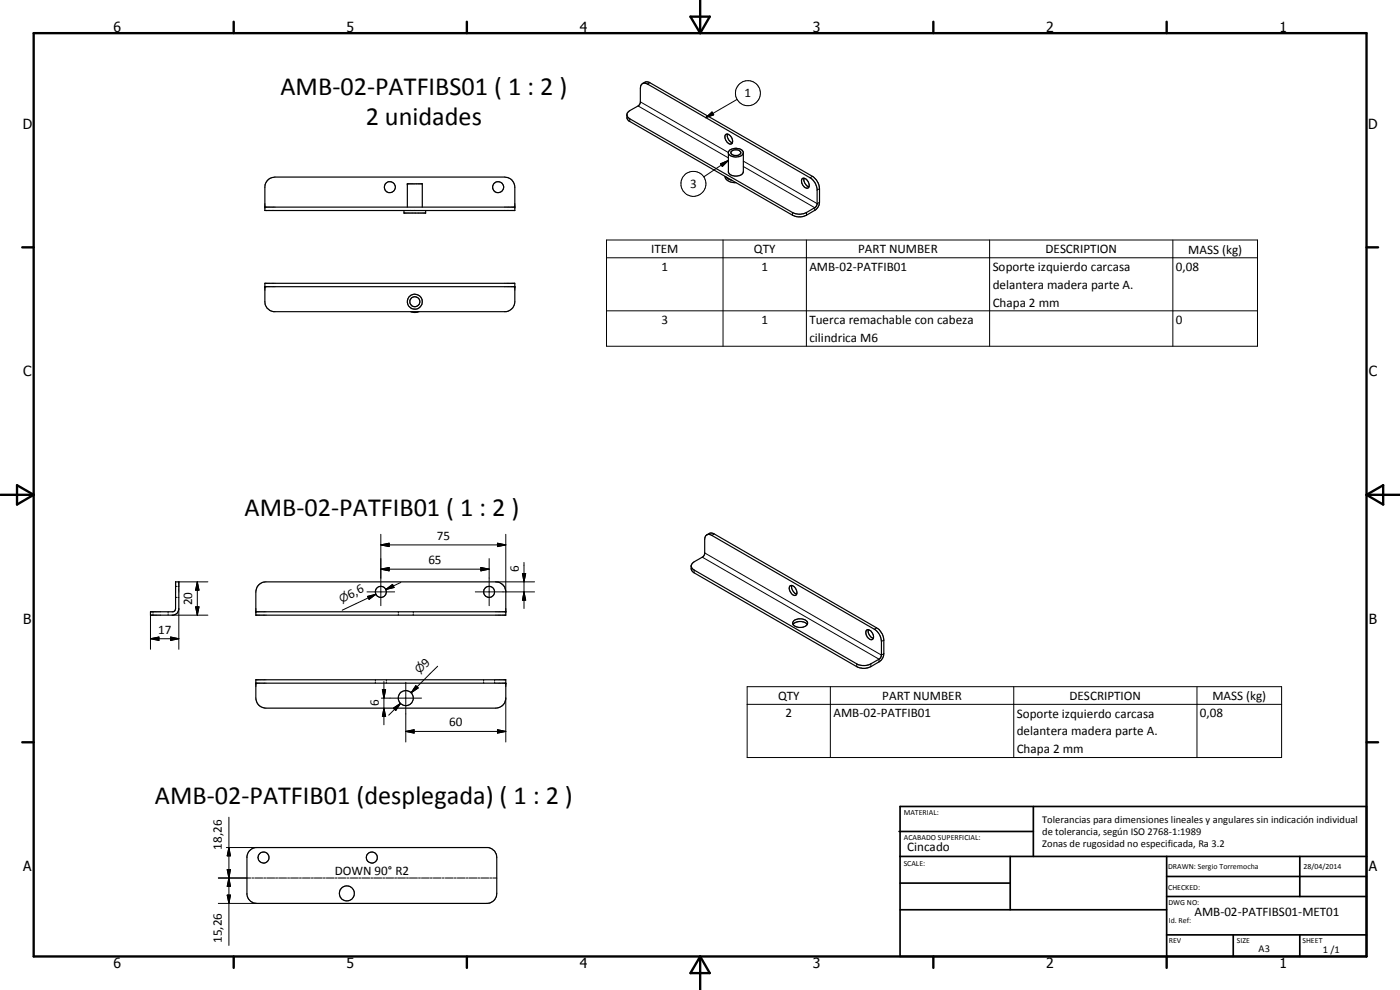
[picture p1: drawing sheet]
<svg xmlns="http://www.w3.org/2000/svg" width="420mm" height="297mm" viewBox="0 0 420 297" stroke-linecap="round" stroke-linejoin="round" font-family="sans-serif">
<g fill="none" stroke="#000" stroke-width=".35">
<path d="M192.8 25.1l1.2-.5 1 .2 48.8 28.1a4.9 4.9 0 0 1 2.1 3.7l-.1 5-1 1.4-2.7 1.6a4.5 4.5 0 0 1-4.3 0l-49-28.3-.6-.8v-1.5l.8-.8 2.7-1.5 .4-.8 .1-4.4 .2-.9zM192.8 25.1l.7-.2 .8 .3 48.8 28.1a4.7 4.7 0 0 1 2.1 3.4v4.8l-.5 .7-2.6 1.6a4.5 4.5 0 0 1-4.3 0l-48.8-28.2-.8-.9M80.4 54l1-.6 1.1-.3h69a3 3 0 0 1 3 3.1v7h-75v-7l.2-1.2zM217.6 52.9a2.71 2.71 0 0 0 3.3 1.9M217.8 40.4a1.61 1.61 0 0 1 2 1.6 .88 .88 0 0 1-.4 1.2 .88 .88 0 0 1-1.2-.5 1.98 1.98 0 0 1-.4-2.3zM217.8 53.1l.7 .6 1.1 .4M218.3 40.3a2.33 2.33 0 0 0 1.5 2.5M218.6 45.9a2.74 2.74 0 0 0 4.5 .1M218.9 45.1a2.98 2.98 0 0 1 4.1 .5l.1 5.9a1.78 1.78 0 0 1-1.9 1.3 2.31 2.31 0 0 1-2.6-1.1v-6zM219.4 45.5a1.67 1.67 0 0 1 2.9 .5 1.92 1.92 0 0 1-2.9 0zM240.7 53.7a1.58 1.58 0 0 1 2.1 1.5 .88 .88 0 0 1-.4 1.3 .88 .88 0 0 1-1.2-.6l-.6-1zM241.3 53.5a2.29 2.29 0 0 0 1.5 2.5"/>
<path d="M79.5 62.1h75M121.2 63.2v.7h6.6v-.7M122.2 62.1v-6.9h4.5v6.9M79.5 85h75v5.6a3 3 0 0 1-2.6 2.9h-69.8a2.92 2.92 0 0 1-2.6-2.9zM79.5 86h75M123.2 93.5l1.3 .3 1.3-.3M52.7 174.6h1v8.3l-.5 1-1.2 .7h-6.8v-1h6.7l.6-.4 .2-.6zM77.7 175.5a2.79 2.79 0 0 1 2.1-.9h69a3 3 0 0 1 3 3v7h-75v-7l.2-1.2zM212.1 160.5l1.2-.6 1 .3 48.8 28.2a4.8 4.8 0 0 1 2.1 3.7v4a3 3 0 0 1-1.4 2.5l-2.4 1.4a4.5 4.5 0 0 1-4.3 0l-48.8-28.1-.8-.8-.1-1.3M212.1 160.5l-.4 .5-.2 .8-.1 4.7-.4 .5-3.2 2-.4 .8M212.1 160.5l.4-.2 .8 .2 49.1 28.3a4.7 4.7 0 0 1 2.1 3.6v4.2l-.2 .8-3.2 1.9a4.7 4.7 0 0 1-4-.1l-48.8-28.2-.6-.5-.3-.7M237.1 175.9a1.16 1.16 0 0 1 1.7 .7 1.3 1.3 0 0 1-.2 2.1 2.18 2.18 0 0 1-1.5-2.8z"/>
<path d="M237.6 175.7a2.27 2.27 0 0 0 1.5 2.5M76.8 183.6h75M238 187.4a2.92 2.92 0 0 1 4.3 0M238.2 186.3a2.78 2.78 0 0 1 4.2 .6 2.58 2.58 0 0 1-4.5 .2zM260 189.1a1.58 1.58 0 0 1 2.1 1.6 .89 .89 0 0 1-.4 1.2 .89 .89 0 0 1-1.2-.5 2.14 2.14 0 0 1-.5-2.3zM260.6 188.9a2.29 2.29 0 0 0 1.5 2.6M76.8 204h75v5.5a3 3 0 0 1-3 3h-69a3 3 0 0 1-3-3zM76.8 205h75M74.7 255.4l.9-.7 1.1-.4h69.8a3 3 0 0 1 2.6 3v10.8a2.96 2.96 0 0 1-3 3h-69a2.93 2.93 0 0 1-3-2.7v-11.5z"/>
<circle cx="117" cy="56.1" r="1.66"/>
<circle cx="149.5" cy="56.1" r="1.65"/>
<circle cx="124.5" cy="90.5" r="1.5"/>
<circle cx="124.5" cy="90.6" r="2.25"/>
<circle cx="114.3" cy="177.6" r="1.66"/>
<circle cx="146.8" cy="177.6" r="1.65"/>
<circle cx="121.8" cy="209.4" r="2.25"/>
<circle cx="79.1" cy="257.3" r="1.64"/>
<circle cx="111.6" cy="257.3" r="1.66"/>
<circle cx="104.1" cy="268.1" r="2.25"/>
</g>
<g fill="#000">
<circle cx="122.2" cy="55.2" r=".18"/>
<circle cx="79.5" cy="62.1" r=".18"/>
<circle cx="154.5" cy="62.1" r=".18"/>
<circle cx="79.5" cy="86" r=".18"/>
<circle cx="154.5" cy="86" r=".18"/>
<circle cx="76.8" cy="183.6" r=".18"/>
<circle cx="151.8" cy="183.6" r=".18"/>
<circle cx="76.8" cy="205" r=".18"/>
<circle cx="151.8" cy="205" r=".18"/>
</g>
<g fill="none" stroke="#000" stroke-width=".3">
<path d="M189 35.6v.8M191.5 31.8l27.1 15.6M192.2 30.6l26.4 15.2M195 24.8l-.7 .4M211.8 35.3l1.9-1.7 .5 .9zM221.2 29.8l-9.4 5.5M216.2 49.1l2.4-1-1.8 1.9zM218.6 48.1l-7.4 5M223.1 48.3l22.1 12.8 .7-.4M223.1 50l21.4 12.3v.8M243.8 52.9l-.7 .4M245.9 56.6l-.7 .4"/>
<path d="M182 72h195.4v31.9h-195.4zM182 77.3h195.4M217 72v31.9M237.8 63.8v.8M242 72v31.9M242.1 63.8v.8M297 72v31.9M352 72v31.9M182 93.3h195.4M52.7 179.2h.3M52.7 175.9h.3M53.4 179.2h.3"/>
<path d="M53.4 175.9h.3M53.7 174.6h8.7M59.2 174.6l.5 2.5h-1zM59.2 174.6v10M110.1 177.6h8.3M110.3 178.9l2.5-.6-2 1.5zM112.8 178.3l-10.1 4.8M114.3 170.8l2.5-.5v1zM114.3 163.5l2.5-.5v1zM114.3 160.3v21.4M114.3 170.8h32.5M114.3 163.5h37.5"/>
<path d="M115.8 176.9l2-1.6 .5 1zM120.3 174.8l-4.5 2.1M142.7 177.6h17.7M144.3 170.3l2.5 .5-2.5 .5zM146.8 167.6v14.1M148.8 174.6h11.6M149.3 163l2.5 .5-2.5 .5zM151.8 160.3v17.3M156.8 172.1h1l-.5 2.5zM157.3 177.6l.5 2.5h-1zM157.3 168.7v13.9M208.3 171v.9"/>
<path d="M210.8 167.2l53 30.6v.8M211.5 165.9l53 30.7 .7-.5M214.3 160.2l-.7 .5M45.2 191.6l2.5-.5v1.1zM45.2 191.6h8.5M45.2 184.6v10.2M45.9 183.6v.3M45.9 184.3v.3M50.4 183.6v.3M50.4 184.3v.3M51.2 191.1l2.5 .5-2.5 .6zM51.7 184.6h10.7"/>
<path d="M53.7 182.6v12.2M58.7 182.1h1l-.5 2.5zM119.5 183.6v.3M119.5 184.3v.3M124 183.6v.3M124 184.3v.3M131.3 199.9l-7.9 8M257.1 199.2v.8M261.4 199.2v.8M263.1 188.4l-.7 .4M265.2 192.1l-.7 .3M112.6 204v.3"/>
<path d="M112.6 204.6v.4M114.5 209.5h12M114.8 206.9h.9l-.5 2.6zM115.2 212.5l.5 2.4h-.9zM115.2 204.5v13M115.9 204v.3M115.9 204.6v.4M118.1 212.5l2.1-1.5-1.4 2.1zM120.2 211l-3.5 3.6M121.8 219.5l2.5-.6v1.1zM121.8 204.7v17.9M121.8 219.5h30"/>
<path d="M124.8 205.7l.7 .7-2.1 1.5zM125.2 206.1l-1.8 1.8M145.1 204v.3M145.1 204.6v.4M148.5 204v.3M148.5 204.6v.4M149.3 218.9l2.5 .6-2.5 .5zM151.8 209.5v13.1M224.2 206h160.4v21.3h-160.4zM224.2 211.3h160.4M249.2 206v21.3M304.2 206v21.3"/>
<path d="M359.2 206v21.3M67.9 254.3h9.2M68.7 254.3l.5 2.5h-1zM68.7 245.2v38.5M65.5 263.4h9.8M65.5 271.1h11.6M68.2 260.9h1l-.5 2.5zM68.2 268.6h1l-.5 2.5zM68.7 263.4l.5 2.5h-1zM75.6 263.4h.6M76.5 263.4h2.4M79.2 263.4h.5"/>
<path d="M80 263.4h2.5M82.7 263.4h.6M83.6 263.4h2.4M86.3 263.4h.6M87.2 263.4h2.4M89.9 263.4h.6M90.8 263.4h2.3M93.4 263.4h.7M94.3 263.4h2.4M97 263.4h.6M97.9 263.4h2.4M100.6 263.4h.6"/>
<path d="M101.5 263.4h2.3M104.2 263.4h.5M105.1 263.4h2.3M107.7 263.4h.6M108.6 263.4h2.4M111.3 263.4h.6M112.2 263.4h2.4M114.9 263.4h.6M115.8 263.4h2.3M118.4 263.4h.6M119.3 263.4h2.4M122 263.4h.6"/>
<path d="M122.9 263.4h2.4M125.6 263.4h.6M126.5 263.4h2.4M129.1 263.4h.6M130 263.4h2.4M132.7 263.4h.6M133.6 263.4h2.4M136.3 263.4h.6M137.2 263.4h2.4M139.9 263.4h.6M140.7 263.4h2.5M143.5 263.4h.5"/>
<path d="M144.3 263.4h2.4M147 263.4h.6M147.9 263.4h1.2"/>
<circle cx="224.4" cy="28" r="3.8"/>
<circle cx="208.1" cy="55.1" r="3.8"/>
</g>
<g fill="none" stroke="#000" stroke-width=".71">
<path d="M10.1 9.9h400v277.1h-400zM70.1 6.5v3.4M140.1 6.5v3.4M207.2 5h5.8l-2.9 4.9zM210.1 0v9.9M280.1 6.5v3.4M350.1 6.5v3.4M6.7 74.2h3.4M410.1 74.2h3.5M.1 148.5h10M5.1 145.6l5 2.9-5 2.9zM410.1 148.5h10"/>
<path d="M410.1 148.5l5-2.9v5.8zM6.7 222.7h3.4M410.1 222.7h3.5M70.1 287v3.4M140.1 287v3.4M210.1 287v10M210.1 287l2.9 5h-5.8zM280.1 287v3.4M350.1 287v3.4"/>
</g>
<g fill="none" stroke="#000" stroke-width=".51">
<path d="M269.8 249.5h40.3M270.1 242h140v45h-140zM270.1 257h140M303.2 257v16M310.1 242v15M350.1 257v30M390.1 257v12M270.1 265h33.1M270.1 273h80M350.1 269h60M350.1 263h60M350.1 280.5h60"/>
<path d="M370.1 280.5v6.5M390.1 280.5v6.5"/>
</g>
<g fill="#000">
<path d="M211.8 35.3l1.9-1.7 .5 .9zM216.2 49.1l2.4-1-1.8 1.9zM59.2 174.6l.5 2.5h-1zM110.3 178.9l2.5-.6-2 1.5zM114.3 170.8l2.5-.5v1zM114.3 163.5l2.5-.5v1zM115.8 176.9l2-1.6 .5 1zM144.3 170.3l2.5 .5-2.5 .5zM149.3 163l2.5 .5-2.5 .5zM156.8 172.1h1l-.5 2.5zM45.2 191.6l2.5-.5v1.1zM51.2 191.1l2.5 .5-2.5 .6z"/>
<path d="M58.7 182.1h1l-.5 2.5zM157.3 177.6l.5 2.5h-1zM114.8 206.9h.9l-.5 2.6zM115.2 212.5l.5 2.4h-.9zM118.1 212.5l2.1-1.5-1.4 2.1zM121.8 219.5l2.5-.6v1.1zM124.8 205.7l.7 .7-2.1 1.5zM149.3 218.9l2.5 .6-2.5 .5zM68.7 254.3l.5 2.5h-1zM68.2 260.9h1l-.5 2.5zM68.2 268.6h1l-.5 2.5zM68.7 263.4l.5 2.5h-1z"/>
</g>
<g font-size="7.9">
<text x="84.1" y="28.5">AMB-02-PATFIBS01 ( 1 : 2 )</text>
<text x="109.8" y="37.5">2 unidades</text>
<text x="73.4" y="154.9">AMB-02-PATFIB01 ( 1 : 2 )</text>
<text x="46.5" y="241.1">AMB-02-PATFIB01 (desplegada) ( 1 : 2 )</text>
</g>
<g font-size="4.2">
<text x="34" y="9.6">6</text>
<text x="104" y="9.6">5</text>
<text x="174" y="9.6">4</text>
<text x="244" y="9.6">3</text>
<text x="314" y="9.6">2</text>
<text x="384" y="9.6">1</text>
<text x="6.8" y="38.7">D</text>
<text x="410.6" y="38.7">D</text>
<text x="7" y="112.9">C</text>
<text x="410.8" y="112.9">C</text>
<text x="7" y="187.1">B</text>
<text x="410.8" y="187.1">B</text>
<text x="7" y="261.4">A</text>
<text x="410.8" y="261.4">A</text>
<text x="34" y="290.4">6</text>
<text x="104" y="290.4">5</text>
<text x="174" y="290.4">4</text>
<text x="244" y="290.4">3</text>
<text x="314" y="290.4">2</text>
<text x="384" y="290.4">1</text>
</g>
<g font-size="3.9">
<text x="223.5" y="29.3">1</text>
<text x="207.1" y="56.4">3</text>
<text x="195.4" y="75.9">ITEM</text>
<text x="226.3" y="76">QTY</text>
<text x="257.5" y="75.9">PART NUMBER</text>
<text x="313.8" y="76">DESCRIPTION</text>
<text x="356.6" y="76.1">MASS (kg)</text>
<text x="198.5" y="81.3">1</text>
<text x="228.5" y="81.3">1</text>
<text x="242.9" y="81.3">AMB-02-PATFIB01</text>
<text x="297.9" y="81.4">Soporte izquierdo carcasa</text>
<text x="352.9" y="81.3">0,08</text>
<text x="297.9" y="86.7">delantera madera parte A.</text>
<text x="297.9" y="92">Chapa 2 mm</text>
<text x="198.5" y="97.2">3</text>
<text x="228.5" y="97.2">1</text>
<text x="242.9" y="97.3">Tuerca remachable con cabeza</text>
<text x="352.9" y="97.2">0</text>
<text x="242.9" y="102.6">cilindrica M6</text>
<text x="131.1" y="162">75</text>
<text x="128.6" y="169.2">65</text>
<text x="155.7" y="171.5" transform="rotate(-90 155.7 171.5)">6</text>
<text x="105" y="179.6" transform="rotate(-25 105 179.6)">6,6</text>
<text x="57.7" y="181.6" transform="rotate(-90 57.7 181.6)">20</text>
<text x="47.5" y="190.1">17</text>
<text x="127.9" y="200.3" transform="rotate(-45 127.9 200.3)">9</text>
<text x="233.5" y="210">QTY</text>
<text x="264.8" y="209.9">PART NUMBER</text>
<text x="321" y="210">DESCRIPTION</text>
<text x="113.7" y="212" transform="rotate(-90 113.7 212)">6</text>
<text x="235.7" y="215.3">2</text>
<text x="250.1" y="215.3">AMB-02-PATFIB01</text>
<text x="305.1" y="215.3">Soporte izquierdo carcasa</text>
<text x="360.1" y="215.3">0,08</text>
<text x="363.8" y="210.1">MASS (kg)</text>
<text x="134.8" y="217.9">60</text>
<text x="305.1" y="220.6">delantera madera parte A.</text>
<text x="305.1" y="226">Chapa 2 mm</text>
<text x="66.6" y="254.9" transform="rotate(-90 66.6 254.9)">18,26</text>
<text x="272.3" y="255.3">Cincado</text>
<text x="100.4" y="262.6">DOWN 90° R2</text>
<text x="358.5" y="275">AMB-02-PATFIBS01-MET01</text>
<text x="66.6" y="282.9" transform="rotate(-90 66.6 282.9)">15,26</text>
</g>
<g font-size="3.3">
<text x="102.5" y="180.8" transform="rotate(-25 102.5 180.8)">n</text>
<text x="125.9" y="202.3" transform="rotate(-45 125.9 202.3)">n</text>
</g>
<g font-size="3.1">
<text x="312.7" y="246.8">Tolerancias para dimensiones lineales y angulares sin indicación individual</text>
<text x="312.7" y="250.4">de tolerancia, según ISO 2768-1:1989</text>
<text x="312.7" y="254">Zonas de rugosidad no especificada, Ra 3.2</text>
<text x="377.7" y="285.6">A3</text>
<text x="397" y="285.9">1 /1</text>
</g>
<g font-size="2.4">
<text x="271.2" y="244.4">MATERIAL:</text>
<text x="271.3" y="252">ACABADO SUPERFICIAL:</text>
<text x="271.2" y="259.7">SCALE:</text>
<text x="350.6" y="260.8">DRAWN: Sergio Torremocha</text>
<text x="391.2" y="260.6">28/04/2014</text>
<text x="350.6" y="267">CHECKED:</text>
<text x="350.6" y="271.4">DWG NO:</text>
<text x="350.8" y="276.9">Id. Ref:</text>
<text x="350.8" y="282.8">REV</text>
<text x="371.2" y="282.9">SIZE</text>
<text x="390.9" y="282.9">SHEET</text>
</g>
</svg>
